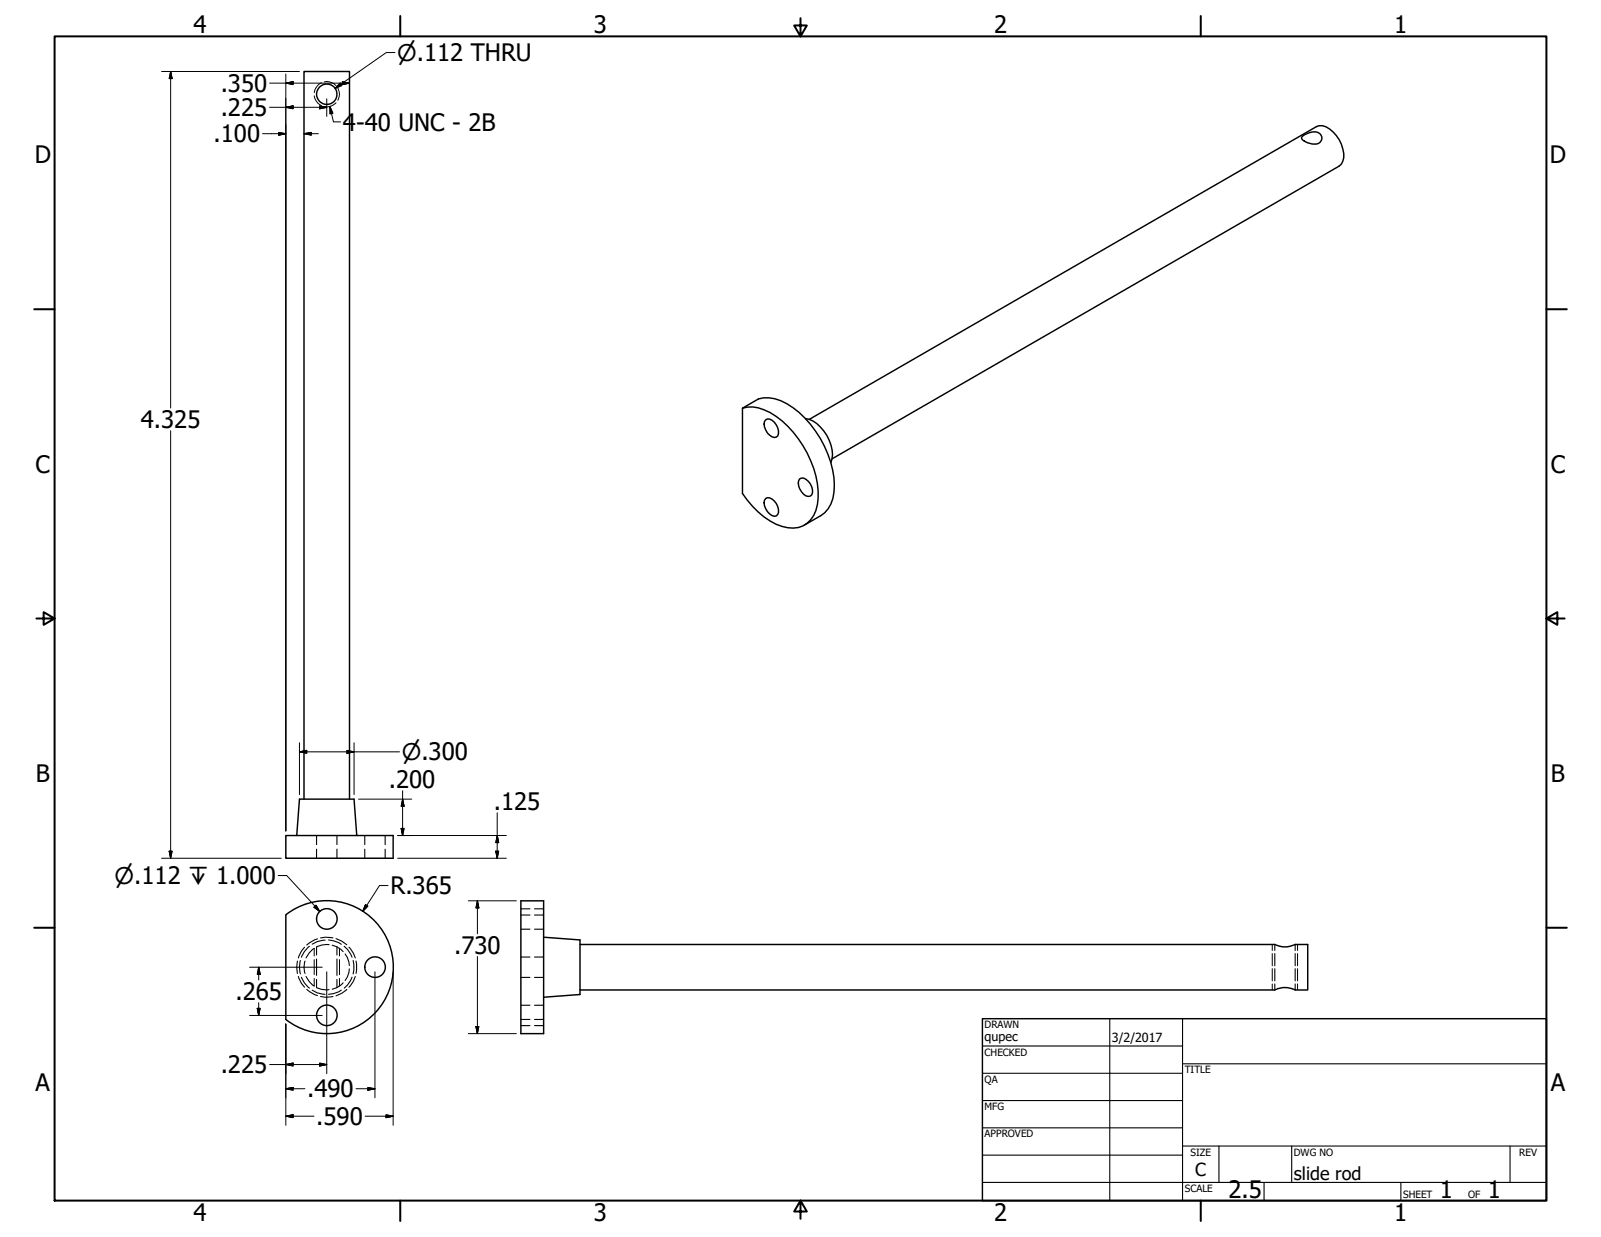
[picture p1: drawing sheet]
<svg xmlns="http://www.w3.org/2000/svg" width="559mm" height="432mm" viewBox="0 0 559 432" stroke-linecap="round" stroke-linejoin="round" font-family="sans-serif">
<!-- layer: Visible (ANSI) -->
<g fill="none" stroke="#000" stroke-width=".51">
<path d="M454.5 47.6a6 6 0 0 1 5.8-1.2 2.15 2.15 0 0 1 .9 2.8 2.15 2.15 0 0 1-2.7 1.1 5.3 5.3 0 0 1-4.2-2.1zM259.1 142.5a13.3 13.3 0 0 1 11.8 2.9 35.8 35.8 0 0 1 14.7 28.5 10.2 10.2 0 0 1-7 10.2 15.4 15.4 0 0 1-11.9-3.6 35.2 35.2 0 0 1-7.6-8.2v-29.8l5.6-3.2a13.8 13.8 0 0 1 12.2 3.1 36.4 36.4 0 0 1 14.3 27 11.4 11.4 0 0 1-4.8 10.6l-5.6 3.3M267.3 146.6a2.23 2.23 0 0 1 3 .8 4.7 4.7 0 0 1 1.2 4.7 1.82 1.82 0 0 1-2.9-.2 5.3 5.3 0 0 1-1.8-4.8zM281.1 146.1a10.8 10.8 0 0 1 7.5 5.9 11.1 11.1 0 0 1 1.4 9.5M282.5 146.4l177-102.2a4.2 4.2 0 0 1 4.6 .8 11.2 11.2 0 0 1 4.6 11.3l-.5 1-.8 .7-177 102.1M267.3 174a3.4 3.4 0 0 1 4.2 2.8 2.19 2.19 0 0 1-1.2 3.4 5 5 0 0 1-3.5-5.6zM279.1 167.1a2.18 2.18 0 0 1 3 .9 4.6 4.6 0 0 1 1.2 4.7 1.87 1.87 0 0 1-2.8-.2 4.4 4.4 0 0 1-1.4-5.4zM106.1 279v-254h15.9v254M99.8 291.7h37.4v7.9h-37.4zM103.6 291.7l.9-12.7h19.1l.9 12.7M99.8 319.3a23.2 23.2 0 0 1 31.3 2.6 23.2 23.2 0 0 1 0 31.4 23.2 23.2 0 0 1-31.3 2.6v-36.5M181.8 314.5h7.9v46.3h-7.9z"/>
<path d="M189.7 327.2l12.7 .9v19.1l-12.7 .9M202.4 329.7h242.5a8.1 8.1 0 0 0 7.2 0h4.3v15.9h-4.3a8.1 8.1 0 0 0-7.2 0h-242.5"/>
<circle cx="114.1" cy="32.9" r="3.6"/>
<circle cx="114.1" cy="320.8" r="3.6"/>
<circle cx="130.9" cy="337.6" r="3.6"/>
<circle cx="114.1" cy="354.4" r="3.6"/>
</g>
<!-- layer: Hidden (ANSI) -->
<g fill="none" stroke="#000" stroke-width=".38">
<path d="M110.5 291.7v3.1M110.5 296.4v3.2M117.6 291.7v3.1M117.6 296.4v3.2M127.3 291.7v3.1M127.3 296.4v3.2M134.4 291.7v3.1M134.4 296.4v3.2M181.8 319.4h3.2M181.8 317.2h3.2M186.6 319.4h3.1M186.6 317.2h3.1"/>
<path d="M103.8 335.5l-.2 2.1 .2 2.2M104.8 335.3a8.9 8.9 0 0 0 0 4.7M106.3 330.6l-1.1 1.4-1.1 2.4M106.5 335.5a6.3 6.3 0 0 0 0 4.3M108 330.3a8.2 8.2 0 0 0-2.8 3.8M109.7 331.1a7.9 7.9 0 0 0-2.9 3.3M110.5 330.5v2.9M110.5 334.8v5.7M110.8 327.7l-1.1 .4-2.6 1.8M111.9 327.4l1.6-.2 2.7 .2M113.5 328.2a8.5 8.5 0 0 0-4.5 1.4M114.7 328.1l1.8 .3 2.6 1.2"/>
<path d="M114.9 329.8a7.3 7.3 0 0 0-4.3 .7M116 329.9l1.5 .6 2.3 1.7M117.3 327.7l2 .8 1.7 1.3M117.6 330.5v2.9M117.6 334.8v5.7M120.1 330.3l1.2 1.1 1.6 2.7M120.5 333l.7 1.2 .7 2.9M121.8 330.6l1.6 2.2 .6 1.6M121.9 338.2l-.7 2.9-.7 1.2M123.3 335.3l.2 1.4-.2 3.3M124.3 335.5l.2 1.1-.2 3.2M181.8 324.4h3.2"/>
<path d="M181.8 334.1h3.2M186.6 324.4h3.1M186.6 334.1h3.1M444.9 329.7v2.1M444.9 332.9v4.2M444.9 338.1v4.3M452.1 329.7v2.1M452.1 332.9v4.2M452.1 338.1v4.3M104.1 340.9l1.1 2.4 1.1 1.3M105.2 341.1a8.2 8.2 0 0 0 2.8 3.8M106.8 340.9a7.9 7.9 0 0 0 2.9 3.3"/>
<path d="M107.1 345.4l2.6 1.8 1.1 .3M109 345.6a7.8 7.8 0 0 0 4.5 1.5M110.5 341.9v2.8M110.6 344.7a6.7 6.7 0 0 0 4.3 .7M111.9 347.9l1.6 .2 2.7-.2M117.6 341.9v2.8M119.1 345.6l-2.6 1.2-1.8 .3M119.8 343.1l-2.3 1.7-1.5 .5M121 345.4a8.9 8.9 0 0 1-3.7 2.2M122.9 341.1l-1.6 2.8-1.2 1M124 340.9l-.6 1.6-1.6 2.1M181.8 355.9h3.2"/>
<path d="M181.8 350.9h3.2M181.8 358h3.2M181.8 341.2h3.2M186.6 355.9h3.1M186.6 350.9h3.1M186.6 358h3.1M186.6 341.2h3.1M444.9 343.5v2.1M452.1 343.5v2.1"/>
</g>
<!-- layer: Hidden Narrow (ANSI) -->
<g fill="none" stroke="#000" stroke-width=".35">
<path d="M109.7 33.5a4.3 4.3 0 0 0 2.5 3.4M112.2 28.9a4.3 4.3 0 0 0-2.5 3.4M113.2 28.6a4.5 4.5 0 0 1 4.1 1.2M117.3 35.9l-.1 .1a4.3 4.3 0 0 1-4 1.2M117.9 30.8a4.1 4.1 0 0 1 0 4.2M109.7 331v2.7M109.7 335v5.2M118.5 331v2.7M118.5 335v5.2M444.1 329.7v2.1M444.1 332.9v4.2M444.1 338.1v4.3"/>
<path d="M452.9 329.7v2.1M452.9 332.9v4.2M452.9 338.1v4.3M109.7 341.6v2.6M118.5 341.6v2.6M444.1 343.5v2.1M452.9 343.5v2.1"/>
</g>
<!-- layer: Border (ANSI) -->
<g fill="none" stroke="#000" stroke-width=".7">
<path d="M19 12.7h520.8v406.4h-520.8zM139.7 5.6v7.1M279.4 6.3v6.4l-2.2-3.8h4.4l-2.2 3.8M419.1 5.6v7.1M11.9 107.9h7.1M539.8 107.9h7.1M12.7 215.9h6.3l-3.8-2.2v4.4l3.8-2.2M539.8 215.9l3.8 2.2v-4.4l-3.8 2.2h6.3M11.9 323.8h7.1M539.8 323.8h7.1M139.7 419.1v7.1M279.4 419.1l2.2 3.8h-4.4l2.2-3.8v6.3"/>
<path d="M419.1 419.1v7.1"/>
</g>
<!-- layer: Title (ANSI) -->
<g fill="none" stroke="#000" stroke-width=".38">
<path d="M387.3 355.6v63.5M412.7 355.6v63.5M342.9 365.1h69.8M342.9 374.6h69.8M412.7 371.3h127.1M342.9 384.2h69.8M342.9 393.7h69.8M342.9 412.7h196.9M342.9 403.2h69.8M412.7 400h127.1M425.4 400v12.7M441.2 412.7v6.4"/>
<path d="M450.8 400v12.7M488.9 412.7v6.4M527 400v12.7"/>
</g>
<path d="M342.9 355.6h196.9v63.5h-196.9z" fill="none" stroke="#000" stroke-width=".51"/>
<!-- layer: Dimension (ANSI) -->
<g fill="none" stroke="#000" stroke-width=".35">
<path d="M56.4 25h48.1M59.6 25l.5 2.4h-1zM59.6 25v117.4M94.1 37.5h19.9M94.1 29h27.9M99.8 37.5l2.5-.5v1zM99.8 29l2.5-.5v1zM99.8 25.8v264.3M111.6 37l2.4 .5-2.4 .5zM114 34.5v6.1M119.5 28.5l2.5 .5-2.5 .5zM91.6 46.7h8.2"/>
<path d="M97.3 46.2l2.5 .5-2.5 .5zM106.1 46.7l2.5-.5v1zM106.1 46.7h5M59.6 150.4v149.2M104.5 259.3v18.1M123.6 259.3v18.1M104.5 262.4l2.6-.5v1.1zM104.5 262.4h34.9M121.1 261.9l2.5 .5-2.5 .6zM125.2 279h18.5M140.5 279l.5 2.4h-1zM140.5 276v15.7"/>
<path d="M56.4 299.6h41.8M59.1 297.1h1l-.5 2.5zM138.8 299.6h37.9M138.8 291.7h37.9M140 289.2h1l-.5 2.5zM173 297.1h1.1l-.6 2.5zM173.5 291.7l.6 2.4h-1.1zM173.5 283.7v15.9M127.6 315.8l.8 .5-1.8 1.8zM135.4 309.1h-2.9l-5.9 9M163.4 314.5h16.8M166.6 314.5l.5 2.4h-1z"/>
<path d="M166.6 314.5v11.4M87.1 337.6h25.4M90.3 337.6l.5 2.5h-1zM90.3 337.6v4.5M114 339.2v35.6M130.9 339.2v44M137.2 339.2v53.6M166.6 333.9v26.9M87.1 354.5h25.4M89.8 352h1l-.5 2.5zM90.3 350v4.5M99.8 357.4v35.4"/>
<path d="M166.1 358.3h1l-.5 2.5zM94.1 371.6h19.9M99.8 371.6l2.5-.5v1zM111.6 371.1l2.4 .5-2.4 .5zM128.4 379.6l2.5 .4-2.5 .6zM163.4 360.8h16.8M99.8 389.6l2.5-.5v1zM99.8 380l2.5-.4v1zM99.8 389.6h9.8M99.8 380h6.6M124.3 380h6.6M127.4 389.6h9.8"/>
<path d="M134.7 389.1l2.5 .5-2.5 .5z"/>
</g>
<g fill="#000" stroke="#000" stroke-width=".35">
<path d="M59.6 25l.5 2.4zM59.6 25l.5 2.4h-1zM99.8 37.5l2.5-.5zM99.8 37.5l2.5-.5v1zM99.8 29l2.5-.5zM99.8 29l2.5-.5v1zM111.6 38l2.4-.5zM111.6 37l2.4 .5-2.4 .5zM119.5 29.5l2.5-.5zM119.5 28.5l2.5 .5-2.5 .5zM97.3 47.2l2.5-.5zM97.3 46.2l2.5 .5-2.5 .5z"/>
<path d="M106.1 46.7l2.5-.5zM106.1 46.7l2.5-.5v1zM104.5 262.4l2.6-.5zM104.5 262.4l2.6-.5v1.1zM121.1 263l2.5-.6zM121.1 261.9l2.5 .5-2.5 .6zM59.1 297.1l.5 2.5zM59.1 297.1h1l-.5 2.5zM140 289.2l.5 2.5zM140 289.2h1l-.5 2.5zM140.5 279l.5 2.4zM140.5 279l.5 2.4h-1z"/>
<path d="M173 297.1l.5 2.5zM173 297.1h1.1l-.6 2.5zM173.5 291.7l.6 2.4zM173.5 291.7l.6 2.4h-1.1zM127.6 315.8l-1 2.3zM127.6 315.8l.8 .5-1.8 1.8zM166.6 314.5l.5 2.4zM166.6 314.5l.5 2.4h-1zM89.8 352l.5 2.5zM89.8 352h1l-.5 2.5zM90.3 337.6l.5 2.5zM90.3 337.6l.5 2.5h-1z"/>
<path d="M166.1 358.3l.5 2.5zM166.1 358.3h1l-.5 2.5zM99.8 371.6l2.5-.5zM99.8 371.6l2.5-.5v1zM99.8 380l2.5-.4zM99.8 380l2.5-.4v1zM111.6 372.1l2.4-.5zM111.6 371.1l2.4 .5-2.4 .5zM99.8 389.6l2.5-.5zM99.8 389.6l2.5-.5v1zM128.4 380.6l2.5-.6zM128.4 379.6l2.5 .4-2.5 .6z"/>
<path d="M134.7 390.1l2.5-.5zM134.7 389.1l2.5 .5-2.5 .5z"/>
</g>
<!-- layer: Symbol (ANSI) -->
<path d="M137.9 18.4h-3.1l-17.8 12.5M115.1 37.2l1 2.3-.9 .3zM115.1 37.2l1.3 5.3h2.5M118.7 29l.6 .8-2.3 1.1zM97.1 305.6h3l11.5 12.6M109.6 316.7l.7-.7 1.3 2.2z" fill="none" stroke="#000" stroke-width=".35"/>
<path d="M115.1 37.2l1 2.3zM115.1 37.2l1 2.3-.9 .3zM118.7 29l-1.7 1.9zM118.7 29l.6 .8-2.3 1.1zM109.6 316.7l2 1.5zM109.6 316.7l.7-.7 1.3 2.2z" fill="#000" stroke="#000" stroke-width=".35"/>
<g font-size="8.4">
<text x="67.6" y="11.7">4</text>
<text x="207.3" y="11.7">3</text>
<text x="347" y="11.7">2</text>
<text x="486.7" y="11.7">1</text>
<text x="77" y="32.1">.350</text>
<text x="77" y="40.5">.225</text>
<text x="119.7" y="45.6">4</text>
<text x="124.3" y="45.6">-40 UNC - 2B</text>
<text x="74.5" y="49.7">.100</text>
<text x="12.1" y="57">D</text>
<text x="541" y="57">D</text>
<text x="49.1" y="149.4">4.325</text>
<text x="12.4" y="165">C</text>
<text x="541.3" y="165">C</text>
<text x="12.5" y="272.9">B</text>
<text x="135.7" y="275.1">.200</text>
<text x="541.3" y="272.9">B</text>
<text x="172.3" y="282.8">.125</text>
<text x="136.3" y="312.2">R.365</text>
<text x="158.5" y="333">.730</text>
<text x="82.2" y="349.1">.265</text>
<text x="77" y="374.6">.225</text>
<text x="12.4" y="380.9">A</text>
<text x="107.2" y="383.1">.490</text>
<text x="541.3" y="380.9">A</text>
<text x="110.4" y="392.7">.590</text>
<text x="428.8" y="418.2">2.5</text>
<text x="502.6" y="418.3">1</text>
<text x="519.3" y="418.3">1</text>
<text x="67.6" y="426.2">4</text>
<text x="207.3" y="426.2">3</text>
<text x="347" y="426.2">2</text>
<text x="486.7" y="426.2">1</text>
</g>
<g font-size="8">
<text x="138.6" y="21.4">⌀.112 THRU</text>
<text x="140.3" y="265.4">⌀.300</text>
<text x="40" y="308.7">⌀.112 ↧ 1.000</text>
</g>
<g font-size="6.3">
<text x="417.2" y="410.6">C</text>
<text x="451.6" y="411.9">slide rod</text>
</g>
<g font-size="4.4">
<text x="343.7" y="363.5">qupec</text>
<text x="388.1" y="363.7">3/2/2017</text>
</g>
<g font-size="3.5">
<text x="343.7" y="358.9">DRAWN</text>
<text x="343.7" y="368.5">CHECKED</text>
<text x="413.5" y="374.6">TITLE</text>
<text x="343.7" y="378">QA</text>
<text x="343.7" y="387.5">MFG</text>
<text x="343.7" y="397.1">APPROVED</text>
<text x="415.5" y="403.4">SIZE</text>
<text x="451.6" y="403.4">DWG NO</text>
<text x="530.3" y="403.4">REV</text>
<text x="413.5" y="416.1">SCALE</text>
<text x="489.7" y="418.3">SHEET</text>
<text x="512.4" y="418.3">OF</text>
</g>
</svg>
